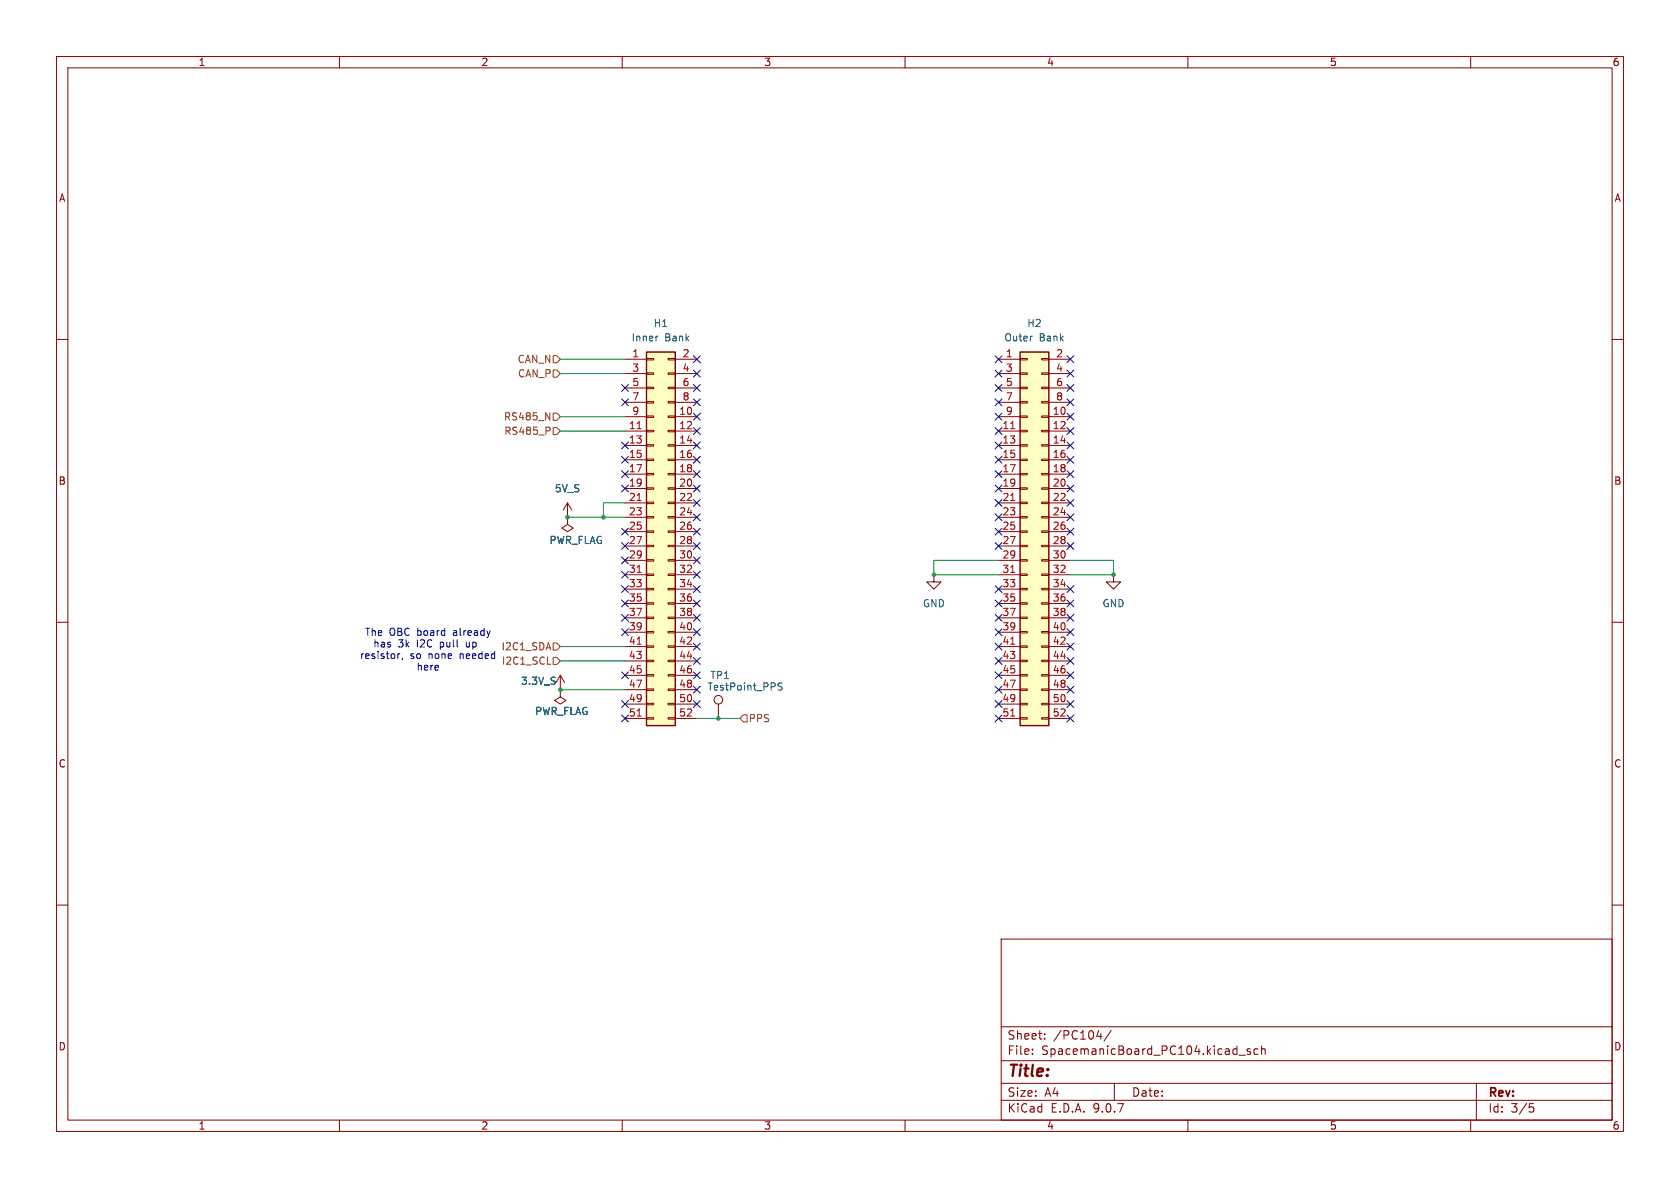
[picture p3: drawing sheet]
(kicad_sch
 (version 20250114)
 (generator "eeschema")
 (generator_version "9.0")
 (paper "A4")
 (lib_symbols
  (symbol "Connector:TestPoint"
   (pin_numbers (hide yes))
   (pin_names
    (offset 0.762) (hide yes)) (exclude_from_sim no) (in_bom yes) (on_board yes)
   (property "Reference" "TP" (at 0 6.858 0) (effects (font (size 1.27 1.27))))
   (property "Value" "TestPoint" (at 0 5.08 0) (effects (font (size 1.27 1.27))))
   (property "Footprint" "" (at 5.08 0 0) (effects (font (size 1.27 1.27)) (hide yes)))
   (property "Datasheet" "~" (at 5.08 0 0) (effects (font (size 1.27 1.27)) (hide yes)))
   (property "Description" "test point" (at 0 0 0) (effects (font (size 1.27 1.27)) (hide yes)))
   (symbol "TestPoint_0_1"
    (circle (center 0 3.302) (radius 0.762) (stroke (width 0) (type default)) (fill (type none))))
   (symbol "TestPoint_1_1"
    (pin passive line (at 0 0 90) (length 2.54) (name "1" (effects (font (size 1.27 1.27)))) (number "1" (effects (font (size 1.27 1.27))))))
   (embedded_fonts no))
  (symbol "Connector_Generic:Conn_02x26_Odd_Even"
   (pin_names
    (offset 1.016) (hide yes)) (exclude_from_sim no) (in_bom yes) (on_board yes)
   (property "Reference" "J" (at 1.27 33.02 0) (effects (font (size 1.27 1.27))))
   (property "Value" "Conn_02x26_Odd_Even" (at 1.27 -35.56 0) (effects (font (size 1.27 1.27))))
   (property "Footprint" "" (at 0 0 0) (effects (font (size 1.27 1.27)) (hide yes)))
   (property "Datasheet" "~" (at 0 0 0) (effects (font (size 1.27 1.27)) (hide yes)))
   (property "Description" "Generic connector, double row, 02x26, odd/even pin numbering scheme (row 1 odd numbers, row 2 even numbers), script generated (kicad-library-utils/schlib/autogen/connector/)" (at 0 0 0) (effects (font (size 1.27 1.27)) (hide yes)))
   (symbol "Conn_02x26_Odd_Even_1_1"
    (rectangle (start -1.27 31.75) (end 3.81 -34.29) (stroke (width 0.254) (type default)) (fill (type background)))
    (rectangle (start -1.27 30.607) (end 0 30.353) (stroke (width 0.1524) (type default)) (fill (type none)))
    (rectangle (start -1.27 28.067) (end 0 27.813) (stroke (width 0.1524) (type default)) (fill (type none)))
    (rectangle (start -1.27 25.527) (end 0 25.273) (stroke (width 0.1524) (type default)) (fill (type none)))
    (rectangle (start -1.27 22.987) (end 0 22.733) (stroke (width 0.1524) (type default)) (fill (type none)))
    (rectangle (start -1.27 20.447) (end 0 20.193) (stroke (width 0.1524) (type default)) (fill (type none)))
    (rectangle (start -1.27 17.907) (end 0 17.653) (stroke (width 0.1524) (type default)) (fill (type none)))
    (rectangle (start -1.27 15.367) (end 0 15.113) (stroke (width 0.1524) (type default)) (fill (type none)))
    (rectangle (start -1.27 12.827) (end 0 12.573) (stroke (width 0.1524) (type default)) (fill (type none)))
    (rectangle (start -1.27 10.287) (end 0 10.033) (stroke (width 0.1524) (type default)) (fill (type none)))
    (rectangle (start -1.27 7.747) (end 0 7.493) (stroke (width 0.1524) (type default)) (fill (type none)))
    (rectangle (start -1.27 5.207) (end 0 4.953) (stroke (width 0.1524) (type default)) (fill (type none)))
    (rectangle (start -1.27 2.667) (end 0 2.413) (stroke (width 0.1524) (type default)) (fill (type none)))
    (rectangle (start -1.27 0.127) (end 0 -0.127) (stroke (width 0.1524) (type default)) (fill (type none)))
    (rectangle (start -1.27 -2.413) (end 0 -2.667) (stroke (width 0.1524) (type default)) (fill (type none)))
    (rectangle (start -1.27 -4.953) (end 0 -5.207) (stroke (width 0.1524) (type default)) (fill (type none)))
    (rectangle (start -1.27 -7.493) (end 0 -7.747) (stroke (width 0.1524) (type default)) (fill (type none)))
    (rectangle (start -1.27 -10.033) (end 0 -10.287) (stroke (width 0.1524) (type default)) (fill (type none)))
    (rectangle (start -1.27 -12.573) (end 0 -12.827) (stroke (width 0.1524) (type default)) (fill (type none)))
    (rectangle (start -1.27 -15.113) (end 0 -15.367) (stroke (width 0.1524) (type default)) (fill (type none)))
    (rectangle (start -1.27 -17.653) (end 0 -17.907) (stroke (width 0.1524) (type default)) (fill (type none)))
    (rectangle (start -1.27 -20.193) (end 0 -20.447) (stroke (width 0.1524) (type default)) (fill (type none)))
    (rectangle (start -1.27 -22.733) (end 0 -22.987) (stroke (width 0.1524) (type default)) (fill (type none)))
    (rectangle (start -1.27 -25.273) (end 0 -25.527) (stroke (width 0.1524) (type default)) (fill (type none)))
    (rectangle (start -1.27 -27.813) (end 0 -28.067) (stroke (width 0.1524) (type default)) (fill (type none)))
    (rectangle (start -1.27 -30.353) (end 0 -30.607) (stroke (width 0.1524) (type default)) (fill (type none)))
    (rectangle (start -1.27 -32.893) (end 0 -33.147) (stroke (width 0.1524) (type default)) (fill (type none)))
    (rectangle (start 3.81 30.607) (end 2.54 30.353) (stroke (width 0.1524) (type default)) (fill (type none)))
    (rectangle (start 3.81 28.067) (end 2.54 27.813) (stroke (width 0.1524) (type default)) (fill (type none)))
    (rectangle (start 3.81 25.527) (end 2.54 25.273) (stroke (width 0.1524) (type default)) (fill (type none)))
    (rectangle (start 3.81 22.987) (end 2.54 22.733) (stroke (width 0.1524) (type default)) (fill (type none)))
    (rectangle (start 3.81 20.447) (end 2.54 20.193) (stroke (width 0.1524) (type default)) (fill (type none)))
    (rectangle (start 3.81 17.907) (end 2.54 17.653) (stroke (width 0.1524) (type default)) (fill (type none)))
    (rectangle (start 3.81 15.367) (end 2.54 15.113) (stroke (width 0.1524) (type default)) (fill (type none)))
    (rectangle (start 3.81 12.827) (end 2.54 12.573) (stroke (width 0.1524) (type default)) (fill (type none)))
    (rectangle (start 3.81 10.287) (end 2.54 10.033) (stroke (width 0.1524) (type default)) (fill (type none)))
    (rectangle (start 3.81 7.747) (end 2.54 7.493) (stroke (width 0.1524) (type default)) (fill (type none)))
    (rectangle (start 3.81 5.207) (end 2.54 4.953) (stroke (width 0.1524) (type default)) (fill (type none)))
    (rectangle (start 3.81 2.667) (end 2.54 2.413) (stroke (width 0.1524) (type default)) (fill (type none)))
    (rectangle (start 3.81 0.127) (end 2.54 -0.127) (stroke (width 0.1524) (type default)) (fill (type none)))
    (rectangle (start 3.81 -2.413) (end 2.54 -2.667) (stroke (width 0.1524) (type default)) (fill (type none)))
    (rectangle (start 3.81 -4.953) (end 2.54 -5.207) (stroke (width 0.1524) (type default)) (fill (type none)))
    (rectangle (start 3.81 -7.493) (end 2.54 -7.747) (stroke (width 0.1524) (type default)) (fill (type none)))
    (rectangle (start 3.81 -10.033) (end 2.54 -10.287) (stroke (width 0.1524) (type default)) (fill (type none)))
    (rectangle (start 3.81 -12.573) (end 2.54 -12.827) (stroke (width 0.1524) (type default)) (fill (type none)))
    (rectangle (start 3.81 -15.113) (end 2.54 -15.367) (stroke (width 0.1524) (type default)) (fill (type none)))
    (rectangle (start 3.81 -17.653) (end 2.54 -17.907) (stroke (width 0.1524) (type default)) (fill (type none)))
    (rectangle (start 3.81 -20.193) (end 2.54 -20.447) (stroke (width 0.1524) (type default)) (fill (type none)))
    (rectangle (start 3.81 -22.733) (end 2.54 -22.987) (stroke (width 0.1524) (type default)) (fill (type none)))
    (rectangle (start 3.81 -25.273) (end 2.54 -25.527) (stroke (width 0.1524) (type default)) (fill (type none)))
    (rectangle (start 3.81 -27.813) (end 2.54 -28.067) (stroke (width 0.1524) (type default)) (fill (type none)))
    (rectangle (start 3.81 -30.353) (end 2.54 -30.607) (stroke (width 0.1524) (type default)) (fill (type none)))
    (rectangle (start 3.81 -32.893) (end 2.54 -33.147) (stroke (width 0.1524) (type default)) (fill (type none)))
    (pin passive line (at -5.08 30.48 0) (length 3.81) (name "Pin_1" (effects (font (size 1.27 1.27)))) (number "1" (effects (font (size 1.27 1.27)))))
    (pin passive line (at -5.08 27.94 0) (length 3.81) (name "Pin_3" (effects (font (size 1.27 1.27)))) (number "3" (effects (font (size 1.27 1.27)))))
    (pin passive line (at -5.08 25.4 0) (length 3.81) (name "Pin_5" (effects (font (size 1.27 1.27)))) (number "5" (effects (font (size 1.27 1.27)))))
    (pin passive line (at -5.08 22.86 0) (length 3.81) (name "Pin_7" (effects (font (size 1.27 1.27)))) (number "7" (effects (font (size 1.27 1.27)))))
    (pin passive line (at -5.08 20.32 0) (length 3.81) (name "Pin_9" (effects (font (size 1.27 1.27)))) (number "9" (effects (font (size 1.27 1.27)))))
    (pin passive line (at -5.08 17.78 0) (length 3.81) (name "Pin_11" (effects (font (size 1.27 1.27)))) (number "11" (effects (font (size 1.27 1.27)))))
    (pin passive line (at -5.08 15.24 0) (length 3.81) (name "Pin_13" (effects (font (size 1.27 1.27)))) (number "13" (effects (font (size 1.27 1.27)))))
    (pin passive line (at -5.08 12.7 0) (length 3.81) (name "Pin_15" (effects (font (size 1.27 1.27)))) (number "15" (effects (font (size 1.27 1.27)))))
    (pin passive line (at -5.08 10.16 0) (length 3.81) (name "Pin_17" (effects (font (size 1.27 1.27)))) (number "17" (effects (font (size 1.27 1.27)))))
    (pin passive line (at -5.08 7.62 0) (length 3.81) (name "Pin_19" (effects (font (size 1.27 1.27)))) (number "19" (effects (font (size 1.27 1.27)))))
    (pin passive line (at -5.08 5.08 0) (length 3.81) (name "Pin_21" (effects (font (size 1.27 1.27)))) (number "21" (effects (font (size 1.27 1.27)))))
    (pin passive line (at -5.08 2.54 0) (length 3.81) (name "Pin_23" (effects (font (size 1.27 1.27)))) (number "23" (effects (font (size 1.27 1.27)))))
    (pin passive line (at -5.08 0 0) (length 3.81) (name "Pin_25" (effects (font (size 1.27 1.27)))) (number "25" (effects (font (size 1.27 1.27)))))
    (pin passive line (at -5.08 -2.54 0) (length 3.81) (name "Pin_27" (effects (font (size 1.27 1.27)))) (number "27" (effects (font (size 1.27 1.27)))))
    (pin passive line (at -5.08 -5.08 0) (length 3.81) (name "Pin_29" (effects (font (size 1.27 1.27)))) (number "29" (effects (font (size 1.27 1.27)))))
    (pin passive line (at -5.08 -7.62 0) (length 3.81) (name "Pin_31" (effects (font (size 1.27 1.27)))) (number "31" (effects (font (size 1.27 1.27)))))
    (pin passive line (at -5.08 -10.16 0) (length 3.81) (name "Pin_33" (effects (font (size 1.27 1.27)))) (number "33" (effects (font (size 1.27 1.27)))))
    (pin passive line (at -5.08 -12.7 0) (length 3.81) (name "Pin_35" (effects (font (size 1.27 1.27)))) (number "35" (effects (font (size 1.27 1.27)))))
    (pin passive line (at -5.08 -15.24 0) (length 3.81) (name "Pin_37" (effects (font (size 1.27 1.27)))) (number "37" (effects (font (size 1.27 1.27)))))
    (pin passive line (at -5.08 -17.78 0) (length 3.81) (name "Pin_39" (effects (font (size 1.27 1.27)))) (number "39" (effects (font (size 1.27 1.27)))))
    (pin passive line (at -5.08 -20.32 0) (length 3.81) (name "Pin_41" (effects (font (size 1.27 1.27)))) (number "41" (effects (font (size 1.27 1.27)))))
    (pin passive line (at -5.08 -22.86 0) (length 3.81) (name "Pin_43" (effects (font (size 1.27 1.27)))) (number "43" (effects (font (size 1.27 1.27)))))
    (pin passive line (at -5.08 -25.4 0) (length 3.81) (name "Pin_45" (effects (font (size 1.27 1.27)))) (number "45" (effects (font (size 1.27 1.27)))))
    (pin passive line (at -5.08 -27.94 0) (length 3.81) (name "Pin_47" (effects (font (size 1.27 1.27)))) (number "47" (effects (font (size 1.27 1.27)))))
    (pin passive line (at -5.08 -30.48 0) (length 3.81) (name "Pin_49" (effects (font (size 1.27 1.27)))) (number "49" (effects (font (size 1.27 1.27)))))
    (pin passive line (at -5.08 -33.02 0) (length 3.81) (name "Pin_51" (effects (font (size 1.27 1.27)))) (number "51" (effects (font (size 1.27 1.27)))))
    (pin passive line (at 7.62 30.48 180) (length 3.81) (name "Pin_2" (effects (font (size 1.27 1.27)))) (number "2" (effects (font (size 1.27 1.27)))))
    (pin passive line (at 7.62 27.94 180) (length 3.81) (name "Pin_4" (effects (font (size 1.27 1.27)))) (number "4" (effects (font (size 1.27 1.27)))))
    (pin passive line (at 7.62 25.4 180) (length 3.81) (name "Pin_6" (effects (font (size 1.27 1.27)))) (number "6" (effects (font (size 1.27 1.27)))))
    (pin passive line (at 7.62 22.86 180) (length 3.81) (name "Pin_8" (effects (font (size 1.27 1.27)))) (number "8" (effects (font (size 1.27 1.27)))))
    (pin passive line (at 7.62 20.32 180) (length 3.81) (name "Pin_10" (effects (font (size 1.27 1.27)))) (number "10" (effects (font (size 1.27 1.27)))))
    (pin passive line (at 7.62 17.78 180) (length 3.81) (name "Pin_12" (effects (font (size 1.27 1.27)))) (number "12" (effects (font (size 1.27 1.27)))))
    (pin passive line (at 7.62 15.24 180) (length 3.81) (name "Pin_14" (effects (font (size 1.27 1.27)))) (number "14" (effects (font (size 1.27 1.27)))))
    (pin passive line (at 7.62 12.7 180) (length 3.81) (name "Pin_16" (effects (font (size 1.27 1.27)))) (number "16" (effects (font (size 1.27 1.27)))))
    (pin passive line (at 7.62 10.16 180) (length 3.81) (name "Pin_18" (effects (font (size 1.27 1.27)))) (number "18" (effects (font (size 1.27 1.27)))))
    (pin passive line (at 7.62 7.62 180) (length 3.81) (name "Pin_20" (effects (font (size 1.27 1.27)))) (number "20" (effects (font (size 1.27 1.27)))))
    (pin passive line (at 7.62 5.08 180) (length 3.81) (name "Pin_22" (effects (font (size 1.27 1.27)))) (number "22" (effects (font (size 1.27 1.27)))))
    (pin passive line (at 7.62 2.54 180) (length 3.81) (name "Pin_24" (effects (font (size 1.27 1.27)))) (number "24" (effects (font (size 1.27 1.27)))))
    (pin passive line (at 7.62 0 180) (length 3.81) (name "Pin_26" (effects (font (size 1.27 1.27)))) (number "26" (effects (font (size 1.27 1.27)))))
    (pin passive line (at 7.62 -2.54 180) (length 3.81) (name "Pin_28" (effects (font (size 1.27 1.27)))) (number "28" (effects (font (size 1.27 1.27)))))
    (pin passive line (at 7.62 -5.08 180) (length 3.81) (name "Pin_30" (effects (font (size 1.27 1.27)))) (number "30" (effects (font (size 1.27 1.27)))))
    (pin passive line (at 7.62 -7.62 180) (length 3.81) (name "Pin_32" (effects (font (size 1.27 1.27)))) (number "32" (effects (font (size 1.27 1.27)))))
    (pin passive line (at 7.62 -10.16 180) (length 3.81) (name "Pin_34" (effects (font (size 1.27 1.27)))) (number "34" (effects (font (size 1.27 1.27)))))
    (pin passive line (at 7.62 -12.7 180) (length 3.81) (name "Pin_36" (effects (font (size 1.27 1.27)))) (number "36" (effects (font (size 1.27 1.27)))))
    (pin passive line (at 7.62 -15.24 180) (length 3.81) (name "Pin_38" (effects (font (size 1.27 1.27)))) (number "38" (effects (font (size 1.27 1.27)))))
    (pin passive line (at 7.62 -17.78 180) (length 3.81) (name "Pin_40" (effects (font (size 1.27 1.27)))) (number "40" (effects (font (size 1.27 1.27)))))
    (pin passive line (at 7.62 -20.32 180) (length 3.81) (name "Pin_42" (effects (font (size 1.27 1.27)))) (number "42" (effects (font (size 1.27 1.27)))))
    (pin passive line (at 7.62 -22.86 180) (length 3.81) (name "Pin_44" (effects (font (size 1.27 1.27)))) (number "44" (effects (font (size 1.27 1.27)))))
    (pin passive line (at 7.62 -25.4 180) (length 3.81) (name "Pin_46" (effects (font (size 1.27 1.27)))) (number "46" (effects (font (size 1.27 1.27)))))
    (pin passive line (at 7.62 -27.94 180) (length 3.81) (name "Pin_48" (effects (font (size 1.27 1.27)))) (number "48" (effects (font (size 1.27 1.27)))))
    (pin passive line (at 7.62 -30.48 180) (length 3.81) (name "Pin_50" (effects (font (size 1.27 1.27)))) (number "50" (effects (font (size 1.27 1.27)))))
    (pin passive line (at 7.62 -33.02 180) (length 3.81) (name "Pin_52" (effects (font (size 1.27 1.27)))) (number "52" (effects (font (size 1.27 1.27))))))
   (embedded_fonts no))
  (symbol "power:+5V"
   (power)
   (pin_numbers (hide yes))
   (pin_names
    (offset 0) (hide yes)) (exclude_from_sim no) (in_bom yes) (on_board yes)
   (property "Reference" "#PWR" (at 0 -3.81 0) (effects (font (size 1.27 1.27)) (hide yes)))
   (property "Value" "+5V" (at 0 3.556 0) (effects (font (size 1.27 1.27))))
   (property "Footprint" "" (at 0 0 0) (effects (font (size 1.27 1.27)) (hide yes)))
   (property "Datasheet" "" (at 0 0 0) (effects (font (size 1.27 1.27)) (hide yes)))
   (property "Description" "Power symbol creates a global label with name \"+5V\"" (at 0 0 0) (effects (font (size 1.27 1.27)) (hide yes)))
   (symbol "+5V_0_1"
    (polyline (pts (xy -0.762 1.27) (xy 0 2.54)) (stroke (width 0) (type default)) (fill (type none)))
    (polyline (pts (xy 0 2.54) (xy 0.762 1.27)) (stroke (width 0) (type default)) (fill (type none)))
    (polyline (pts (xy 0 0) (xy 0 2.54)) (stroke (width 0) (type default)) (fill (type none))))
   (symbol "+5V_1_1"
    (pin power_in line (at 0 0 90) (length 0) (name "~" (effects (font (size 1.27 1.27)))) (number "1" (effects (font (size 1.27 1.27))))))
   (embedded_fonts no))
  (symbol "power:GND"
   (power)
   (pin_numbers (hide yes))
   (pin_names
    (offset 0) (hide yes)) (exclude_from_sim no) (in_bom yes) (on_board yes)
   (property "Reference" "#PWR" (at 0 -6.35 0) (effects (font (size 1.27 1.27)) (hide yes)))
   (property "Value" "GND" (at 0 -3.81 0) (effects (font (size 1.27 1.27))))
   (property "Footprint" "" (at 0 0 0) (effects (font (size 1.27 1.27)) (hide yes)))
   (property "Datasheet" "" (at 0 0 0) (effects (font (size 1.27 1.27)) (hide yes)))
   (property "Description" "Power symbol creates a global label with name \"GND\" , ground" (at 0 0 0) (effects (font (size 1.27 1.27)) (hide yes)))
   (symbol "GND_0_1"
    (polyline (pts (xy 0 0) (xy 0 -1.27) (xy 1.27 -1.27) (xy 0 -2.54) (xy -1.27 -1.27) (xy 0 -1.27)) (stroke (width 0) (type default)) (fill (type none))))
   (symbol "GND_1_1"
    (pin power_in line (at 0 0 270) (length 0) (name "~" (effects (font (size 1.27 1.27)))) (number "1" (effects (font (size 1.27 1.27))))))
   (embedded_fonts no))
  (symbol "power:PWR_FLAG"
   (power)
   (pin_numbers (hide yes))
   (pin_names
    (offset 0) (hide yes)) (exclude_from_sim no) (in_bom yes) (on_board yes)
   (property "Reference" "#FLG" (at 0 1.905 0) (effects (font (size 1.27 1.27)) (hide yes)))
   (property "Value" "PWR_FLAG" (at 0 3.81 0) (effects (font (size 1.27 1.27))))
   (property "Footprint" "" (at 0 0 0) (effects (font (size 1.27 1.27)) (hide yes)))
   (property "Datasheet" "~" (at 0 0 0) (effects (font (size 1.27 1.27)) (hide yes)))
   (property "Description" "Special symbol for telling ERC where power comes from" (at 0 0 0) (effects (font (size 1.27 1.27)) (hide yes)))
   (symbol "PWR_FLAG_0_0"
    (pin power_out line (at 0 0 90) (length 0) (name "~" (effects (font (size 1.27 1.27)))) (number "1" (effects (font (size 1.27 1.27))))))
   (symbol "PWR_FLAG_0_1"
    (polyline (pts (xy 0 0) (xy 0 1.27) (xy -1.016 1.905) (xy 0 2.54) (xy 1.016 1.905) (xy 0 1.27)) (stroke (width 0) (type default)) (fill (type none))))
   (embedded_fonts no)))
 (text "The OBC board already\nhas 3k I2C pull up \nresistor, so none needed\nhere"
  (exclude_from_sim no)
  (at 75.692 115.062 0)
  (effects (font (size 1.27 1.27))))
 (junction
  (at 196.85 101.6)
  (diameter 0)
  (color 0 0 0 0))
 (junction
  (at 106.68 91.44)
  (diameter 0)
  (color 0 0 0 0))
 (junction
  (at 99.06 121.92)
  (diameter 0)
  (color 0 0 0 0))
 (junction
  (at 127 127)
  (diameter 0)
  (color 0 0 0 0))
 (junction
  (at 100.33 91.44)
  (diameter 0)
  (color 0 0 0 0))
 (junction
  (at 165.1 101.6)
  (diameter 0)
  (color 0 0 0 0))
 (no_connect
  (at 123.19 91.44))
 (no_connect
  (at 189.23 91.44))
 (no_connect
  (at 110.49 119.38))
 (no_connect
  (at 110.49 127))
 (no_connect
  (at 123.19 124.46))
 (no_connect
  (at 189.23 121.92))
 (no_connect
  (at 176.53 91.44))
 (no_connect
  (at 189.23 119.38))
 (no_connect
  (at 189.23 78.74))
 (no_connect
  (at 123.19 116.84))
 (no_connect
  (at 189.23 111.76))
 (no_connect
  (at 176.53 127))
 (no_connect
  (at 110.49 86.36))
 (no_connect
  (at 123.19 114.3))
 (no_connect
  (at 176.53 73.66))
 (no_connect
  (at 176.53 86.36))
 (no_connect
  (at 110.49 93.98))
 (no_connect
  (at 176.53 93.98))
 (no_connect
  (at 189.23 124.46))
 (no_connect
  (at 123.19 76.2))
 (no_connect
  (at 123.19 73.66))
 (no_connect
  (at 123.19 99.06))
 (no_connect
  (at 189.23 73.66))
 (no_connect
  (at 110.49 101.6))
 (no_connect
  (at 176.53 121.92))
 (no_connect
  (at 176.53 63.5))
 (no_connect
  (at 110.49 81.28))
 (no_connect
  (at 189.23 96.52))
 (no_connect
  (at 189.23 88.9))
 (no_connect
  (at 189.23 93.98))
 (no_connect
  (at 189.23 68.58))
 (no_connect
  (at 189.23 76.2))
 (no_connect
  (at 176.53 96.52))
 (no_connect
  (at 123.19 66.04))
 (no_connect
  (at 110.49 109.22))
 (no_connect
  (at 123.19 83.82))
 (no_connect
  (at 176.53 109.22))
 (no_connect
  (at 176.53 124.46))
 (no_connect
  (at 176.53 81.28))
 (no_connect
  (at 123.19 96.52))
 (no_connect
  (at 123.19 106.68))
 (no_connect
  (at 189.23 83.82))
 (no_connect
  (at 110.49 111.76))
 (no_connect
  (at 123.19 68.58))
 (no_connect
  (at 189.23 86.36))
 (no_connect
  (at 123.19 109.22))
 (no_connect
  (at 123.19 81.28))
 (no_connect
  (at 123.19 63.5))
 (no_connect
  (at 123.19 78.74))
 (no_connect
  (at 110.49 124.46))
 (no_connect
  (at 176.53 78.74))
 (no_connect
  (at 189.23 66.04))
 (no_connect
  (at 176.53 71.12))
 (no_connect
  (at 110.49 96.52))
 (no_connect
  (at 189.23 81.28))
 (no_connect
  (at 176.53 66.04))
 (no_connect
  (at 123.19 93.98))
 (no_connect
  (at 110.49 104.14))
 (no_connect
  (at 123.19 119.38))
 (no_connect
  (at 189.23 104.14))
 (no_connect
  (at 176.53 106.68))
 (no_connect
  (at 176.53 111.76))
 (no_connect
  (at 176.53 114.3))
 (no_connect
  (at 176.53 68.58))
 (no_connect
  (at 176.53 104.14))
 (no_connect
  (at 123.19 86.36))
 (no_connect
  (at 123.19 104.14))
 (no_connect
  (at 189.23 127))
 (no_connect
  (at 189.23 116.84))
 (no_connect
  (at 123.19 88.9))
 (no_connect
  (at 123.19 121.92))
 (no_connect
  (at 110.49 106.68))
 (no_connect
  (at 110.49 99.06))
 (no_connect
  (at 176.53 83.82))
 (no_connect
  (at 176.53 88.9))
 (no_connect
  (at 110.49 71.12))
 (no_connect
  (at 189.23 106.68))
 (no_connect
  (at 110.49 68.58))
 (no_connect
  (at 176.53 119.38))
 (no_connect
  (at 176.53 76.2))
 (no_connect
  (at 189.23 71.12))
 (no_connect
  (at 189.23 109.22))
 (no_connect
  (at 123.19 111.76))
 (no_connect
  (at 123.19 71.12))
 (no_connect
  (at 110.49 78.74))
 (no_connect
  (at 123.19 101.6))
 (no_connect
  (at 189.23 114.3))
 (no_connect
  (at 189.23 63.5))
 (no_connect
  (at 110.49 83.82))
 (no_connect
  (at 176.53 116.84))
 (wire
  (pts (xy 99.06 76.2) (xy 110.49 76.2))
  (stroke (width 0) (type default)))
 (wire
  (pts (xy 165.1 101.6) (xy 176.53 101.6))
  (stroke (width 0) (type default)))
 (wire
  (pts (xy 99.06 121.92) (xy 110.49 121.92))
  (stroke (width 0) (type default)))
 (wire
  (pts (xy 99.06 66.04) (xy 110.49 66.04))
  (stroke (width 0) (type default)))
 (wire
  (pts (xy 189.23 99.06) (xy 196.85 99.06))
  (stroke (width 0) (type default)))
 (wire
  (pts (xy 99.06 116.84) (xy 110.49 116.84))
  (stroke (width 0) (type default)))
 (wire
  (pts (xy 127 127) (xy 130.81 127))
  (stroke (width 0) (type default)))
 (wire
  (pts (xy 165.1 99.06) (xy 176.53 99.06))
  (stroke (width 0) (type default)))
 (wire
  (pts (xy 189.23 101.6) (xy 196.85 101.6))
  (stroke (width 0) (type default)))
 (wire
  (pts (xy 106.68 88.9) (xy 106.68 91.44))
  (stroke (width 0) (type default)))
 (wire
  (pts (xy 99.06 73.66) (xy 110.49 73.66))
  (stroke (width 0) (type default)))
 (wire
  (pts (xy 106.68 91.44) (xy 110.49 91.44))
  (stroke (width 0) (type default)))
 (wire
  (pts (xy 165.1 99.06) (xy 165.1 101.6))
  (stroke (width 0) (type default)))
 (wire
  (pts (xy 196.85 99.06) (xy 196.85 101.6))
  (stroke (width 0) (type default)))
 (wire
  (pts (xy 123.19 127) (xy 127 127))
  (stroke (width 0) (type default)))
 (wire
  (pts (xy 99.06 114.3) (xy 110.49 114.3))
  (stroke (width 0) (type default)))
 (wire
  (pts (xy 100.33 91.44) (xy 106.68 91.44))
  (stroke (width 0) (type default)))
 (wire
  (pts (xy 99.06 63.5) (xy 110.49 63.5))
  (stroke (width 0) (type default)))
 (wire
  (pts (xy 106.68 88.9) (xy 110.49 88.9))
  (stroke (width 0) (type default)))
 (hierarchical_label "PPS"
  (shape input)
  (at 130.81 127 0)
  (effects (font (size 1.27 1.27)) (justify left)))
 (hierarchical_label "I2C1_SCL"
  (shape input)
  (at 99.06 116.84 180)
  (effects (font (size 1.27 1.27)) (justify right)))
 (hierarchical_label "CAN_P"
  (shape input)
  (at 99.06 66.04 180)
  (effects (font (size 1.27 1.27)) (justify right)))
 (hierarchical_label "RS485_N"
  (shape input)
  (at 99.06 73.66 180)
  (effects (font (size 1.27 1.27)) (justify right)))
 (hierarchical_label "I2C1_SDA"
  (shape input)
  (at 99.06 114.3 180)
  (effects (font (size 1.27 1.27)) (justify right)))
 (hierarchical_label "CAN_N"
  (shape input)
  (at 99.06 63.5 180)
  (effects (font (size 1.27 1.27)) (justify right)))
 (hierarchical_label "RS485_P"
  (shape input)
  (at 99.06 76.2 180)
  (effects (font (size 1.27 1.27)) (justify right)))
 (symbol
  (lib_id "power:+5V")
  (at 100.33 91.44 0)
  (unit 1)
  (exclude_from_sim no)
  (in_bom yes)
  (on_board yes)
  (dnp no)
  (fields_autoplaced yes)
  (property "Reference" "#PWR02" (at 100.33 95.25 0) (effects (font (size 1.27 1.27)) (hide yes)))
  (property "Value" "5V_S" (at 100.33 86.36 0) (effects (font (size 1.27 1.27))))
  (property "Footprint" "" (at 100.33 91.44 0) (effects (font (size 1.27 1.27)) (hide yes)))
  (property "Datasheet" "" (at 100.33 91.44 0) (effects (font (size 1.27 1.27)) (hide yes)))
  (property "Description" "Power symbol creates a global label with name \"+5V\"" (at 100.33 91.44 0) (effects (font (size 1.27 1.27)) (hide yes)))
  (pin "1"))
 (symbol
  (lib_id "Connector_Generic:Conn_02x26_Odd_Even")
  (at 181.61 93.98 0)
  (unit 1)
  (exclude_from_sim no)
  (in_bom yes)
  (on_board yes)
  (dnp no)
  (fields_autoplaced yes)
  (property "Reference" "H2" (at 182.88 57.15 0) (effects (font (size 1.27 1.27))))
  (property "Value" "Outer Bank" (at 182.88 59.69 0) (effects (font (size 1.27 1.27))))
  (property "Footprint" "Connector_PinHeader_2.54mm:PinHeader_2x26_P2.54mm_Vertical" (at 181.61 93.98 0) (effects (font (size 1.27 1.27)) (hide yes)))
  (property "Datasheet" "~" (at 181.61 93.98 0) (effects (font (size 1.27 1.27)) (hide yes)))
  (property "Description" "Generic connector, double row, 02x26, odd/even pin numbering scheme (row 1 odd numbers, row 2 even numbers), script generated (kicad-library-utils/schlib/autogen/connector/)" (at 181.61 93.98 0) (effects (font (size 1.27 1.27)) (hide yes)))
  (pin "1")
  (pin "25")
  (pin "27")
  (pin "29")
  (pin "31")
  (pin "33")
  (pin "35")
  (pin "37")
  (pin "39")
  (pin "41")
  (pin "43")
  (pin "45")
  (pin "47")
  (pin "49")
  (pin "51")
  (pin "2")
  (pin "4")
  (pin "6")
  (pin "8")
  (pin "10")
  (pin "12")
  (pin "14")
  (pin "16")
  (pin "18")
  (pin "20")
  (pin "22")
  (pin "24")
  (pin "26")
  (pin "28")
  (pin "30")
  (pin "32")
  (pin "34")
  (pin "36")
  (pin "38")
  (pin "40")
  (pin "42")
  (pin "44")
  (pin "46")
  (pin "48")
  (pin "50")
  (pin "52")
  (pin "3")
  (pin "5")
  (pin "7")
  (pin "9")
  (pin "11")
  (pin "13")
  (pin "15")
  (pin "17")
  (pin "19")
  (pin "21")
  (pin "23"))
 (symbol
  (lib_id "power:PWR_FLAG")
  (at 100.33 91.44 180)
  (unit 1)
  (exclude_from_sim no)
  (in_bom yes)
  (on_board yes)
  (dnp no)
  (property "Reference" "#FLG02" (at 100.33 93.345 0) (effects (font (size 1.27 1.27)) (hide yes)))
  (property "Value" "PWR_FLAG" (at 101.854 95.504 0) (effects (font (size 1.27 1.27))))
  (property "Footprint" "" (at 100.33 91.44 0) (effects (font (size 1.27 1.27)) (hide yes)))
  (property "Datasheet" "~" (at 100.33 91.44 0) (effects (font (size 1.27 1.27)) (hide yes)))
  (property "Description" "Special symbol for telling ERC where power comes from" (at 100.33 91.44 0) (effects (font (size 1.27 1.27)) (hide yes)))
  (pin "1"))
 (symbol
  (lib_id "power:PWR_FLAG")
  (at 99.06 121.92 180)
  (unit 1)
  (exclude_from_sim no)
  (in_bom yes)
  (on_board yes)
  (dnp no)
  (property "Reference" "#FLG01" (at 99.06 123.825 0) (effects (font (size 1.27 1.27)) (hide yes)))
  (property "Value" "PWR_FLAG" (at 99.314 125.73 0) (effects (font (size 1.27 1.27))))
  (property "Footprint" "" (at 99.06 121.92 0) (effects (font (size 1.27 1.27)) (hide yes)))
  (property "Datasheet" "~" (at 99.06 121.92 0) (effects (font (size 1.27 1.27)) (hide yes)))
  (property "Description" "Special symbol for telling ERC where power comes from" (at 99.06 121.92 0) (effects (font (size 1.27 1.27)) (hide yes)))
  (pin "1"))
 (symbol
  (lib_id "Connector_Generic:Conn_02x26_Odd_Even")
  (at 115.57 93.98 0)
  (unit 1)
  (exclude_from_sim no)
  (in_bom yes)
  (on_board yes)
  (dnp no)
  (fields_autoplaced yes)
  (property "Reference" "H1" (at 116.84 57.15 0) (effects (font (size 1.27 1.27))))
  (property "Value" "Inner Bank" (at 116.84 59.69 0) (effects (font (size 1.27 1.27))))
  (property "Footprint" "Connector_PinHeader_2.54mm:PinHeader_2x26_P2.54mm_Vertical" (at 115.57 93.98 0) (effects (font (size 1.27 1.27)) (hide yes)))
  (property "Datasheet" "~" (at 115.57 93.98 0) (effects (font (size 1.27 1.27)) (hide yes)))
  (property "Description" "Generic connector, double row, 02x26, odd/even pin numbering scheme (row 1 odd numbers, row 2 even numbers), script generated (kicad-library-utils/schlib/autogen/connector/)" (at 115.57 93.98 0) (effects (font (size 1.27 1.27)) (hide yes)))
  (pin "1")
  (pin "25")
  (pin "27")
  (pin "29")
  (pin "31")
  (pin "33")
  (pin "35")
  (pin "37")
  (pin "39")
  (pin "41")
  (pin "43")
  (pin "45")
  (pin "47")
  (pin "49")
  (pin "51")
  (pin "2")
  (pin "4")
  (pin "6")
  (pin "8")
  (pin "10")
  (pin "12")
  (pin "14")
  (pin "16")
  (pin "18")
  (pin "20")
  (pin "22")
  (pin "24")
  (pin "26")
  (pin "28")
  (pin "30")
  (pin "32")
  (pin "34")
  (pin "36")
  (pin "38")
  (pin "40")
  (pin "42")
  (pin "44")
  (pin "46")
  (pin "48")
  (pin "50")
  (pin "52")
  (pin "3")
  (pin "5")
  (pin "7")
  (pin "9")
  (pin "11")
  (pin "13")
  (pin "15")
  (pin "17")
  (pin "19")
  (pin "21")
  (pin "23"))
 (symbol
  (lib_id "power:GND")
  (at 196.85 101.6 0)
  (unit 1)
  (exclude_from_sim no)
  (in_bom yes)
  (on_board yes)
  (dnp no)
  (fields_autoplaced yes)
  (property "Reference" "#PWR010" (at 196.85 107.95 0) (effects (font (size 1.27 1.27)) (hide yes)))
  (property "Value" "GND" (at 196.85 106.68 0) (effects (font (size 1.27 1.27))))
  (property "Footprint" "" (at 196.85 101.6 0) (effects (font (size 1.27 1.27)) (hide yes)))
  (property "Datasheet" "" (at 196.85 101.6 0) (effects (font (size 1.27 1.27)) (hide yes)))
  (property "Description" "Power symbol creates a global label with name \"GND\" , ground" (at 196.85 101.6 0) (effects (font (size 1.27 1.27)) (hide yes)))
  (pin "1"))
 (symbol
  (lib_id "power:+5V")
  (at 99.06 121.92 0)
  (unit 1)
  (exclude_from_sim no)
  (in_bom yes)
  (on_board yes)
  (dnp no)
  (property "Reference" "#PWR03" (at 99.06 125.73 0) (effects (font (size 1.27 1.27)) (hide yes)))
  (property "Value" "3.3V_S" (at 95.25 120.396 0) (effects (font (size 1.27 1.27))))
  (property "Footprint" "" (at 99.06 121.92 0) (effects (font (size 1.27 1.27)) (hide yes)))
  (property "Datasheet" "" (at 99.06 121.92 0) (effects (font (size 1.27 1.27)) (hide yes)))
  (property "Description" "Power symbol creates a global label with name \"+5V\"" (at 99.06 121.92 0) (effects (font (size 1.27 1.27)) (hide yes)))
  (pin "1"))
 (symbol
  (lib_id "power:GND")
  (at 165.1 101.6 0)
  (unit 1)
  (exclude_from_sim no)
  (in_bom yes)
  (on_board yes)
  (dnp no)
  (fields_autoplaced yes)
  (property "Reference" "#PWR07" (at 165.1 107.95 0) (effects (font (size 1.27 1.27)) (hide yes)))
  (property "Value" "GND" (at 165.1 106.68 0) (effects (font (size 1.27 1.27))))
  (property "Footprint" "" (at 165.1 101.6 0) (effects (font (size 1.27 1.27)) (hide yes)))
  (property "Datasheet" "" (at 165.1 101.6 0) (effects (font (size 1.27 1.27)) (hide yes)))
  (property "Description" "Power symbol creates a global label with name \"GND\" , ground" (at 165.1 101.6 0) (effects (font (size 1.27 1.27)) (hide yes)))
  (pin "1"))
 (symbol
  (lib_id "Connector:TestPoint")
  (at 127 127 0)
  (unit 1)
  (exclude_from_sim no)
  (in_bom yes)
  (on_board yes)
  (dnp no)
  (property "Reference" "TP1" (at 125.476 119.38 0) (effects (font (size 1.27 1.27)) (justify left)))
  (property "Value" "TestPoint_PPS" (at 124.968 121.412 0) (effects (font (size 1.27 1.27)) (justify left)))
  (property "Footprint" "TestPoint:TestPoint_Pad_D1.5mm" (at 132.08 127 0) (effects (font (size 1.27 1.27)) (hide yes)))
  (property "Datasheet" "~" (at 132.08 127 0) (effects (font (size 1.27 1.27)) (hide yes)))
  (property "Description" "test point" (at 127 127 0) (effects (font (size 1.27 1.27)) (hide yes)))
  (pin "1")))
